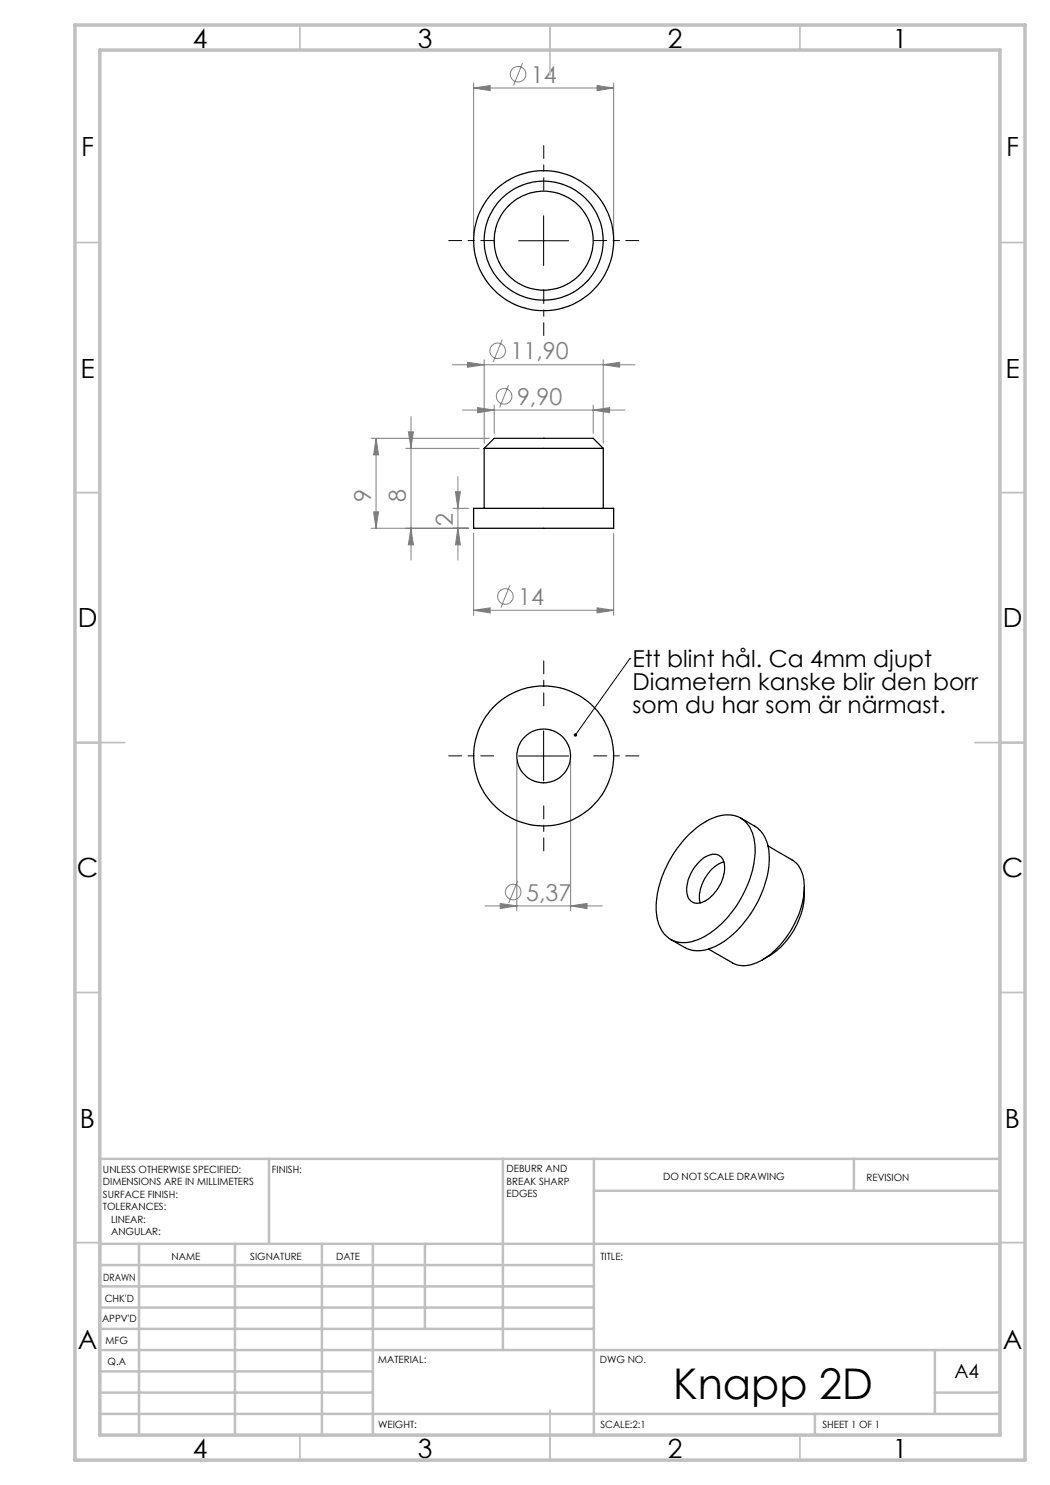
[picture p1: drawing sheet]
<svg xmlns="http://www.w3.org/2000/svg" width="210mm" height="297mm" viewBox="0 0 210 297" stroke-linecap="round" stroke-linejoin="round" font-family="sans-serif">
<g fill="none" stroke="#808080" stroke-width=".2">
<path d="M94.7 17.6l3.3-.5v1zM94.7 16.6v30.5M94.7 17.6h28M104.5 12.6l-1.8 4.5M119.4 17.1l3.3 .5-3.3 .5zM122.7 16.6v30.5M90.5 73h36.5M93.5 72.5l3.3 .5-3.3 .4zM96.8 72v16.6M100.4 67.9l-1.8 4.5M101.7 77l-1.8 4.5M120.6 73l3.3-.5v.9z"/>
<path d="M120.6 72v16.6M74.2 87.7h23.6M75.2 87.7v18M75.2 87.7l.5 3.3h-1zM81.2 89.7h14.6M81.7 86.4h1l-.5 3.3zM82.2 83.3v28.7M91.1 98.4h1l-.5 3.3zM91.6 95.3v16.7M92.5 82h32.5M95.5 81.5l3.3 .5-3.3 .5zM98.8 81v5.7"/>
<path d="M118.6 82l3.3-.5v1zM118.6 81v5.7M74.2 105.7h19.5M74.7 102.4h1l-.5 3.3zM82.2 105.7l.5 3.3h-1zM90.6 101.7h3.1M91.6 105.7l.5 3.3h-1zM94.7 106.7v16.4M102 117.1l-1.8 4.4M122.7 106.7v16.4M94.7 122.1l3.3-.5v1zM94.7 122.1h28"/>
<path d="M119.4 121.6l3.3 .5-3.3 .5zM103.4 152.2v30M114.1 152.2v30M103.5 176.2l-1.8 4.4M97 181.2h23.5M100 180.7l3.4 .5-3.4 .5zM114.1 181.2l3.3-.5v1z"/>
<circle cx="103.6" cy="14.8" r="1.55"/>
<circle cx="99.5" cy="70.2" r="1.56"/>
<circle cx="100.8" cy="79.3" r="1.55"/>
<circle cx="101.1" cy="119.3" r="1.55"/>
<circle cx="102.6" cy="178.4" r="1.56"/>
</g>
<path d="M108.8 38.1v-9M98.8 48.1h-9M108.8 58.1v9M118.8 48.1h9M98.8 151.2h-9M108.8 141.2v-9M118.8 151.2h9M108.8 161.2v9" fill="none" stroke="#000" stroke-width=".2" stroke-dasharray="15.2 1.3 1.3 1.3" stroke-dashoffset="12.6"/>
<path d="M103.7 48.2h10M108.7 43.1v10M125.9 131.8h.1M125.9 131.8l-10.8 15.2M103.7 151.2h10M108.7 146.2v10" fill="none" stroke="#000" stroke-width=".2"/>
<g fill="none" stroke="#c0c0c0" stroke-width=".35">
<path d="M60 5v5M110 5v10M160 5v5M15 48.5h5M200 48.5h5M15 98.5h5M200 98.5h5M15 148.5h10M195 148.5h10M15 198.5h5M200 198.5h5M15 248.5h5"/>
<path d="M200 248.5h5M60 287v5M110 282v10M160 287v5"/>
</g>
<g fill="none" stroke="#c0c0c0" stroke-width=".5">
<path d="M53.8 231.8v17M100.6 231.8v38.2M118.8 231.8v55.2M118.8 238.2h81.2M170.8 231.8v6.4M200 231.8h-180v55.2M20 248.8h180M20 257.3h98.8M20 253h98.8M27.8 248.8v38.2M47 248.8v38.2M64.4 248.8v38.2"/>
<path d="M74.6 248.8v38.2M85 248.8v17M20 265.8h98.8M20 261.5h98.8M20 278.5h54.6M20 274.3h54.6M20 270h180M187 278.5h13M187 270v12.8M20 282.8h180M163 282.8v4.2"/>
</g>
<path d="M15 5h190v287h-190zM20 10h180v277h-180z" fill="none" stroke="#c0c0c0" stroke-width=".7"/>
<path d="M114.9 146.7a.34 .34 0 0 1 .5 .3 .34 .34 0 0 1-.5 .3l.2-.3-.2 .3a.36 .36 0 0 1 0-.6z" fill="#000"/>
<g fill="#808080">
<path d="M118.6 82l3.3-.5v1zM95.5 81.5l3.3 .5-3.3 .5zM119.4 121.6l3.3 .5-3.3 .5zM94.7 122.1l3.3-.5v1z"/>
<path d="M94.7 17.6l3.3-.5v1zM119.4 17.1l3.3 .5-3.3 .5zM93.5 72.5l3.3 .5-3.3 .4zM120.6 73l3.3-.5v.9zM100 180.7l3.4 .5-3.4 .5zM114.1 181.2l3.3-.5v1z"/>
<path d="M75.2 87.7l.5 3.3h-1zM74.7 102.4h1l-.5 3.3zM81.7 86.4h1l-.5 3.3zM82.2 105.7l.5 3.3h-1zM91.1 98.4h1l-.5 3.3zM91.6 105.7l.5 3.3h-1z"/>
</g>
<g fill="none" stroke="#000" stroke-width=".25">
<path d="M96.8 89.7h23.8M96.8 89.7l2-2h19.8l2 2M96.8 89.7v12M120.6 89.7v12M94.7 101.7h28v4h-28zM138 166.7a11.1 11.1 0 0 1 7.9-3.7 5.4 5.4 0 0 1 4.9 5 18.8 18.8 0 0 1-3.3 12.9 16.3 16.3 0 0 1-9.5 7.5 5.3 5.3 0 0 1-6.5-4.5 18.5 18.5 0 0 1 2.9-12.7l2.3-3.1zM139.7 172.5a3.9 3.9 0 0 1 4-1.5 3.3 3.3 0 0 1 1 3.9 8.1 8.1 0 0 1-4.4 5.6 2.18 2.18 0 0 1-3-2.2 8.2 8.2 0 0 1 2.4-5.8zM144.8 172.4a7.7 7.7 0 0 0-4.8 7.9l.1 .3M148.1 163.6l2.9 1.6a7.4 7.4 0 0 1 2.8 7 21.8 21.8 0 0 1-10.3 16.9 6.8 6.8 0 0 1-6.6 .4l-2.8-1.6M153.6 169.2l4.8 2.8a5.8 5.8 0 0 1 2.5 5.3 18.5 18.5 0 0 1-8.7 14.8 5.7 5.7 0 0 1-5.7 .5l-4.8-2.8M160.9 177.4v1.7a15.5 15.5 0 0 1-7.1 12.1l-1.4 .8"/>
<circle cx="108.7" cy="48.1" r="9.9"/>
<circle cx="108.7" cy="48.1" r="11.9"/>
<circle cx="108.7" cy="48.1" r="14"/>
<circle cx="108.7" cy="151.2" r="5.4"/>
<circle cx="108.7" cy="151.2" r="14"/>
</g>
<text font-size="8.5" x="134.7" y="279.7">Knapp 2D</text>
<g font-size="5.3">
<text x="38.5" y="9.5">4</text>
<text x="83.5" y="9.5">3</text>
<text x="133.6" y="9.5">2</text>
<text x="178.6" y="9.5">1</text>
<text x="16.2" y="31.2">F</text>
<text x="201.2" y="31.2">F</text>
<text x="16.1" y="75.5">E</text>
<text x="201.1" y="75.5">E</text>
<text x="15.5" y="125.5">D</text>
<text x="200.5" y="125.5">D</text>
<text x="15.4" y="175.5">C</text>
<text x="200.4" y="175.5">C</text>
<text x="16" y="225.5">B</text>
<text x="201" y="225.5">B</text>
<text x="15.5" y="269.7">A</text>
<text x="200.5" y="269.7">A</text>
<text x="38.5" y="291.5">4</text>
<text x="83.5" y="291.5">3</text>
<text x="133.6" y="291.5">2</text>
<text x="178.6" y="291.5">1</text>
</g>
<g font-size="4.7" fill="#808080">
<text x="106.2" y="16.5">14</text>
<text x="102.1" y="71.9">11,90</text>
<text x="103.4" y="80.9">9,90</text>
<text x="74.2" y="100.4" transform="rotate(-90 74.2 100.4)">9</text>
<text x="81.2" y="100.4" transform="rotate(-90 81.2 100.4)">8</text>
<text x="90.6" y="105.2" transform="rotate(-90 90.6 105.2)">2</text>
<text x="103.7" y="121">14</text>
<text x="105.2" y="180.1">5,37</text>
</g>
<g font-size="4.7">
<text x="126.5" y="133.5">Ett blint hål. Ca 4mm djupt</text>
<text x="126.5" y="138">Diametern kanske blir den borr</text>
<text x="126.5" y="142.5">som du har som är närmast.</text>
</g>
<text font-size="3.9" x="190.9" y="275.5">A4</text>
<g font-size="2">
<text x="20.6" y="234.6">UNLESS OTHERWISE SPECIFIED:</text>
<text x="20.6" y="237.1">DIMENSIONS ARE IN MILLIMETERS</text>
<text x="20.6" y="239.6">SURFACE FINISH:</text>
<text x="54.4" y="234.6">FINISH:</text>
<text x="101.3" y="234.5">DEBURR AND</text>
<text x="101.3" y="237">BREAK SHARP</text>
<text x="101.3" y="239.5">EDGES</text>
<text x="132.6" y="236">DO NOT SCALE DRAWING</text>
<text x="173.3" y="236.2">REVISION</text>
<text x="20.6" y="242.1">TOLERANCES:</text>
<text x="22.2" y="244.6">LINEAR:</text>
<text x="22.2" y="247.1">ANGULAR:</text>
<text x="34.3" y="252">NAME</text>
<text x="50" y="251.9">SIGNATURE</text>
<text x="67.2" y="251.9">DATE</text>
<text x="120.1" y="251.9">TITLE:</text>
<text x="20.6" y="256.1">DRAWN</text>
<text x="20.9" y="260.3">CHK'D</text>
<text x="20.4" y="264.4">APPV'D</text>
<text x="21.1" y="268.8">MFG</text>
<text x="21.5" y="273">Q.A</text>
<text x="75.6" y="272.5">MATERIAL:</text>
<text x="120" y="272.5">DWG NO.</text>
<text x="75.6" y="285.5">WEIGHT:</text>
<text x="120.1" y="285.6">SCALE:2:1</text>
<text x="164.5" y="285.6">SHEET 1 OF 1</text>
</g>
</svg>
